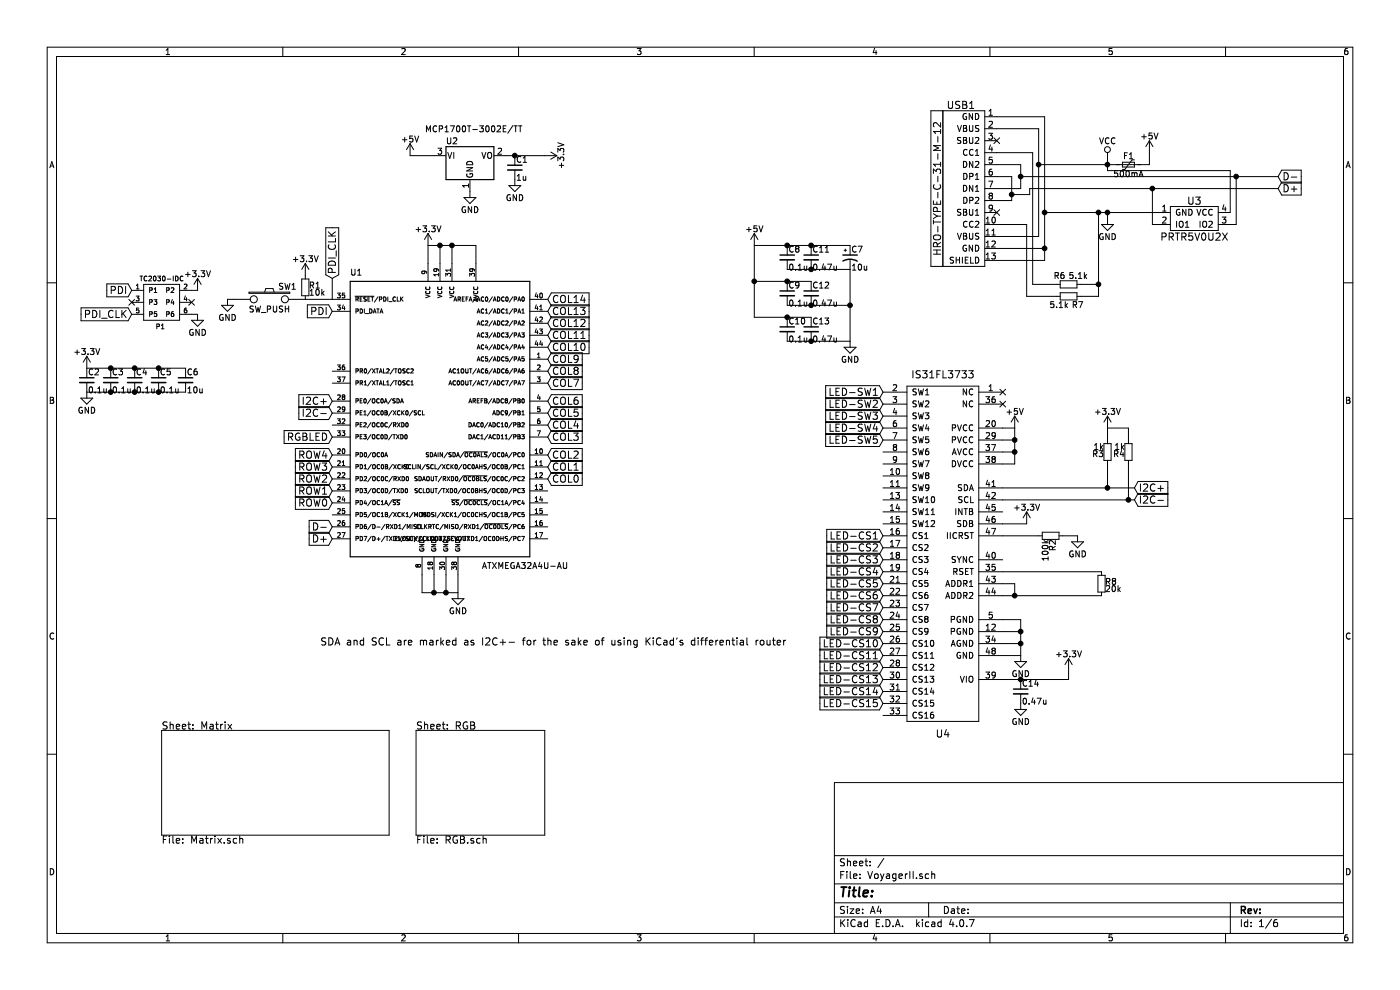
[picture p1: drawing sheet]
EESchema Schematic File Version 2
LIBS:power
LIBS:device
LIBS:switches
LIBS:relays
LIBS:motors
LIBS:transistors
LIBS:conn
LIBS:linear
LIBS:regul
LIBS:74xx
LIBS:cmos4000
LIBS:adc-dac
LIBS:memory
LIBS:xilinx
LIBS:microcontrollers
LIBS:dsp
LIBS:microchip
LIBS:analog_switches
LIBS:motorola
LIBS:texas
LIBS:intel
LIBS:audio
LIBS:interface
LIBS:digital-audio
LIBS:philips
LIBS:display
LIBS:cypress
LIBS:siliconi
LIBS:opto
LIBS:atmel
LIBS:contrib
LIBS:valves
LIBS:keyboard_parts
LIBS:mkl27z256vfm4
LIBS:Molex-0548190589
LIBS:MX_Alps_Hybrids
LIBS:ws2812b
LIBS:Tag-Connect
LIBS:ai03-locallib
LIBS:logic
LIBS:Type-C
LIBS:VoyagerII-cache
EELAYER 25 0
EELAYER END
$Descr A4 11693 8268
encoding utf-8
Sheet 1 6
Title ""
Date ""
Rev ""
Comp ""
Comment1 ""
Comment2 ""
Comment3 ""
Comment4 ""
$EndDescr
$Comp
L ATXMEGA32A4U-AU U1
U 1 1
P 3675 3500
F 0 "U1" H 2925 4700 50  0000 L BNN
F 1 "ATXMEGA32A4U-AU" H 4025 2250 50  0000 L BNN
F 2 "Housings_QFP:TQFP-44_10x10mm_Pitch0.8mm" H 3675 3500 50  0001 C CIN
F 3 "" H 3675 3500 50  0001 C CNN
	1    3675 3500
	1    0    0    -1  
$EndComp
$Comp
L Polyfuse_Small F1
U 1 1
P 9425 1375
F 0 "F1" V 9350 1375 50  0000 C CNN
F 1 "500mA" V 9500 1375 50  0000 C CNN
F 2 "Resistors_SMD:R_0805" H 9475 1175 50  0001 L CNN
F 3 "" H 9425 1375 50  0001 C CNN
	1    9425 1375
	0    1    1    0   
$EndComp
$Comp
L VCC #PWR01
U 1 1
P 9250 1325
F 0 "#PWR01" H 9250 1175 50  0001 C CNN
F 1 "VCC" H 9250 1475 50  0000 C CNN
F 2 "" H 9250 1325 50  0001 C CNN
F 3 "" H 9250 1325 50  0001 C CNN
	1    9250 1325
	1    0    0    -1  
$EndComp
$Comp
L +5V #PWR02
U 1 1
P 9600 1275
F 0 "#PWR02" H 9600 1125 50  0001 C CNN
F 1 "+5V" H 9600 1415 50  0000 C CNN
F 2 "" H 9600 1275 50  0001 C CNN
F 3 "" H 9600 1275 50  0001 C CNN
	1    9600 1275
	1    0    0    -1  
$EndComp
$Comp
L MCP1700-3002E_SOT23 U2
U 1 1
P 3925 1300
F 0 "U2" H 3775 1425 50  0000 C CNN
F 1 "MCP1700T-3002E/TT" H 3550 1525 50  0000 L CNN
F 2 "TO_SOT_Packages_SMD:SOT-23" H 3925 1525 50  0001 C CNN
F 3 "" H 3925 1300 50  0001 C CNN
	1    3925 1300
	1    0    0    -1  
$EndComp
$Comp
L +5V #PWR03
U 1 1
P 3425 1300
F 0 "#PWR03" H 3425 1150 50  0001 C CNN
F 1 "+5V" H 3425 1440 50  0000 C CNN
F 2 "" H 3425 1300 50  0001 C CNN
F 3 "" H 3425 1300 50  0001 C CNN
	1    3425 1300
	1    0    0    -1  
$EndComp
$Comp
L GND #PWR04
U 1 1
P 3925 1600
F 0 "#PWR04" H 3925 1350 50  0001 C CNN
F 1 "GND" H 3925 1450 50  0000 C CNN
F 2 "" H 3925 1600 50  0001 C CNN
F 3 "" H 3925 1600 50  0001 C CNN
	1    3925 1600
	1    0    0    -1  
$EndComp
$Comp
L C_Small C1
U 1 1
P 4300 1400
F 0 "C1" H 4310 1470 50  0000 L CNN
F 1 "1u" H 4310 1320 50  0000 L CNN
F 2 "Capacitors_SMD:C_0603" H 4300 1400 50  0001 C CNN
F 3 "" H 4300 1400 50  0001 C CNN
	1    4300 1400
	1    0    0    -1  
$EndComp
$Comp
L GND #PWR05
U 1 1
P 4300 1500
F 0 "#PWR05" H 4300 1250 50  0001 C CNN
F 1 "GND" H 4300 1350 50  0000 C CNN
F 2 "" H 4300 1500 50  0001 C CNN
F 3 "" H 4300 1500 50  0001 C CNN
	1    4300 1500
	1    0    0    -1  
$EndComp
$Comp
L +3.3V #PWR06
U 1 1
P 2550 2300
F 0 "#PWR06" H 2550 2150 50  0001 C CNN
F 1 "+3.3V" H 2550 2440 50  0000 C CNN
F 2 "" H 2550 2300 50  0000 C CNN
F 3 "" H 2550 2300 50  0000 C CNN
	1    2550 2300
	1    0    0    -1  
$EndComp
$Comp
L SW_PUSH SW1
U 1 1
P 2250 2500
F 0 "SW1" H 2400 2610 50  0000 C CNN
F 1 "SW_PUSH" H 2250 2420 50  0000 C CNN
F 2 "Molex-0548190589:PushButton_6x6mm_TH" H 2250 2500 50  0001 C CNN
F 3 "" H 2250 2500 50  0000 C CNN
	1    2250 2500
	1    0    0    -1  
$EndComp
$Comp
L GND #PWR07
U 1 1
P 1900 2500
F 0 "#PWR07" H 1900 2250 50  0001 C CNN
F 1 "GND" H 1900 2350 50  0000 C CNN
F 2 "" H 1900 2500 50  0000 C CNN
F 3 "" H 1900 2500 50  0000 C CNN
	1    1900 2500
	1    0    0    -1  
$EndComp
Text GLabel 2775 4400 0    60   Input ~ 0
D-
Text GLabel 2775 4500 0    60   Input ~ 0
D+
$Comp
L TC2030-IDC P1
U 1 1
P 1350 2525
F 0 "P1" H 1300 2325 40  0000 L CNN
F 1 "TC2030-IDC" H 1350 2725 40  0000 C CNN
F 2 "Tag-Connect:TC2030-NL_SMALL_AND_IDC_PDI" H 1350 2525 60  0001 C CNN
F 3 "" H 1350 2525 60  0000 C CNN
	1    1350 2525
	1    0    0    -1  
$EndComp
Text GLabel 1100 2425 0    60   Input ~ 0
PDI
Text GLabel 1100 2625 0    60   Input ~ 0
PDI_CLK
$Comp
L GND #PWR08
U 1 1
P 1650 2625
F 0 "#PWR08" H 1650 2375 50  0001 C CNN
F 1 "GND" H 1650 2475 50  0000 C CNN
F 2 "" H 1650 2625 50  0000 C CNN
F 3 "" H 1650 2625 50  0000 C CNN
	1    1650 2625
	1    0    0    -1  
$EndComp
Text GLabel 2775 2325 1    60   Input ~ 0
PDI_CLK
Text GLabel 2775 2600 0    60   Input ~ 0
PDI
$Comp
L +3.3V #PWR09
U 1 1
P 3575 2050
F 0 "#PWR09" H 3575 1900 50  0001 C CNN
F 1 "+3.3V" H 3575 2190 50  0000 C CNN
F 2 "" H 3575 2050 50  0000 C CNN
F 3 "" H 3575 2050 50  0000 C CNN
	1    3575 2050
	1    0    0    -1  
$EndComp
$Comp
L GND #PWR010
U 1 1
P 3825 4950
F 0 "#PWR010" H 3825 4700 50  0001 C CNN
F 1 "GND" H 3825 4800 50  0000 C CNN
F 2 "" H 3825 4950 50  0000 C CNN
F 3 "" H 3825 4950 50  0000 C CNN
	1    3825 4950
	1    0    0    -1  
$EndComp
$Comp
L C_Small C2
U 1 1
P 725 3175
F 0 "C2" H 735 3245 50  0000 L CNN
F 1 "0.1u" H 735 3095 50  0000 L CNN
F 2 "Capacitors_SMD:C_0603" H 725 3175 50  0001 C CNN
F 3 "" H 725 3175 50  0000 C CNN
	1    725  3175
	1    0    0    -1  
$EndComp
$Comp
L C_Small C4
U 1 1
P 1125 3175
F 0 "C4" H 1135 3245 50  0000 L CNN
F 1 "0.1u" H 1135 3095 50  0000 L CNN
F 2 "Capacitors_SMD:C_0603" H 1125 3175 50  0001 C CNN
F 3 "" H 1125 3175 50  0000 C CNN
	1    1125 3175
	1    0    0    -1  
$EndComp
$Comp
L C_Small C5
U 1 1
P 1325 3175
F 0 "C5" H 1335 3245 50  0000 L CNN
F 1 "0.1u" H 1335 3095 50  0000 L CNN
F 2 "Capacitors_SMD:C_0603" H 1325 3175 50  0001 C CNN
F 3 "" H 1325 3175 50  0000 C CNN
	1    1325 3175
	1    0    0    -1  
$EndComp
$Comp
L C_Small C3
U 1 1
P 925 3175
F 0 "C3" H 935 3245 50  0000 L CNN
F 1 "0.1u" H 935 3095 50  0000 L CNN
F 2 "Capacitors_SMD:C_0603" H 925 3175 50  0001 C CNN
F 3 "" H 925 3175 50  0000 C CNN
	1    925  3175
	1    0    0    -1  
$EndComp
$Comp
L C_Small C6
U 1 1
P 1550 3175
F 0 "C6" H 1560 3245 50  0000 L CNN
F 1 "10u" H 1560 3095 50  0000 L CNN
F 2 "Capacitors_SMD:C_0603" H 1550 3175 50  0001 C CNN
F 3 "" H 1550 3175 50  0000 C CNN
	1    1550 3175
	1    0    0    -1  
$EndComp
$Comp
L +3.3V #PWR011
U 1 1
P 725 3075
F 0 "#PWR011" H 725 2925 50  0001 C CNN
F 1 "+3.3V" H 725 3215 50  0000 C CNN
F 2 "" H 725 3075 50  0000 C CNN
F 3 "" H 725 3075 50  0000 C CNN
	1    725  3075
	1    0    0    -1  
$EndComp
$Comp
L GND #PWR012
U 1 1
P 725 3275
F 0 "#PWR012" H 725 3025 50  0001 C CNN
F 1 "GND" H 725 3125 50  0000 C CNN
F 2 "" H 725 3275 50  0000 C CNN
F 3 "" H 725 3275 50  0000 C CNN
	1    725  3275
	1    0    0    -1  
$EndComp
$Comp
L R_Small R1
U 1 1
P 2550 2400
F 0 "R1" H 2580 2420 50  0000 L CNN
F 1 "10k" H 2580 2360 50  0000 L CNN
F 2 "Resistors_SMD:R_0603" H 2550 2400 50  0001 C CNN
F 3 "" H 2550 2400 50  0000 C CNN
	1    2550 2400
	1    0    0    -1  
$EndComp
$Comp
L +3.3V #PWR013
U 1 1
P 1650 2425
F 0 "#PWR013" H 1650 2275 50  0001 C CNN
F 1 "+3.3V" H 1650 2565 50  0000 C CNN
F 2 "" H 1650 2425 50  0001 C CNN
F 3 "" H 1650 2425 50  0001 C CNN
	1    1650 2425
	1    0    0    -1  
$EndComp
Text GLabel 2775 4200 0    60   Input ~ 0
ROW0
Text GLabel 2775 4100 0    60   Input ~ 0
ROW1
Text GLabel 2775 3800 0    60   Input ~ 0
ROW4
Text GLabel 2775 3900 0    60   Input ~ 0
ROW3
Text GLabel 2775 4000 0    60   Input ~ 0
ROW2
Text GLabel 4575 4000 2    60   Input ~ 0
COL0
Text GLabel 4575 3900 2    60   Input ~ 0
COL1
Text GLabel 4575 3800 2    60   Input ~ 0
COL2
Text GLabel 4575 3650 2    60   Input ~ 0
COL3
Text GLabel 4575 3550 2    60   Input ~ 0
COL4
Text GLabel 4575 3450 2    60   Input ~ 0
COL5
Text GLabel 4575 3350 2    60   Input ~ 0
COL6
Text GLabel 4575 3200 2    60   Input ~ 0
COL7
Text GLabel 4575 3100 2    60   Input ~ 0
COL8
Text GLabel 4575 3000 2    60   Input ~ 0
COL9
Text GLabel 4575 2900 2    60   Input ~ 0
COL10
Text GLabel 4575 2800 2    60   Input ~ 0
COL11
Text GLabel 4575 2700 2    60   Input ~ 0
COL12
Text GLabel 4575 2600 2    60   Input ~ 0
COL13
Text GLabel 4575 2500 2    60   Input ~ 0
COL14
$Sheet
S 1350 6100 1900 875 
U 5A6412FB
F0 "Matrix" 60
F1 "Matrix.sch" 60
$EndSheet
Text GLabel 2775 3350 0    60   Input ~ 0
I2C+
Text GLabel 2775 3450 0    60   Input ~ 0
I2C-
$Comp
L C_Small C8
U 1 1
P 6575 2150
F 0 "C8" H 6585 2220 50  0000 L CNN
F 1 "0.1u" H 6585 2070 50  0000 L CNN
F 2 "Capacitors_SMD:C_0603" H 6575 2150 50  0001 C CNN
F 3 "" H 6575 2150 50  0001 C CNN
	1    6575 2150
	1    0    0    -1  
$EndComp
$Comp
L CP1_Small C7
U 1 1
P 7100 2150
F 0 "C7" H 7110 2220 50  0000 L CNN
F 1 "10u" H 7110 2070 50  0000 L CNN
F 2 "Capacitors_SMD:C_0603" H 7100 2150 50  0001 C CNN
F 3 "" H 7100 2150 50  0001 C CNN
	1    7100 2150
	1    0    0    -1  
$EndComp
$Comp
L R_Small R3
U 1 1
P 9250 3775
F 0 "R3" H 9280 3795 50  0000 L CNN
F 1 "1k" H 9280 3735 50  0000 L CNN
F 2 "Resistors_SMD:R_0603" H 9250 3775 50  0001 C CNN
F 3 "" H 9250 3775 50  0001 C CNN
	1    9250 3775
	-1   0    0    1   
$EndComp
$Comp
L R_Small R4
U 1 1
P 9425 3775
F 0 "R4" H 9455 3795 50  0000 L CNN
F 1 "1k" H 9455 3735 50  0000 L CNN
F 2 "Resistors_SMD:R_0603" H 9425 3775 50  0001 C CNN
F 3 "" H 9425 3775 50  0001 C CNN
	1    9425 3775
	-1   0    0    1   
$EndComp
Text GLabel 10675 1475 2    60   Input ~ 0
D-
Text GLabel 10675 1575 2    60   Input ~ 0
D+
$Sheet
S 3475 6100 1075 875 
U 5A6B38C8
F0 "RGB" 60
F1 "RGB.sch" 60
$EndSheet
$Comp
L +3.3V #PWR014
U 1 1
P 9250 3575
F 0 "#PWR014" H 9250 3425 50  0001 C CNN
F 1 "+3.3V" H 9250 3715 50  0000 C CNN
F 2 "" H 9250 3575 50  0001 C CNN
F 3 "" H 9250 3575 50  0001 C CNN
	1    9250 3575
	1    0    0    -1  
$EndComp
Text GLabel 2775 3650 0    60   Input ~ 0
RGBLED
$Comp
L PRTR5V0U2X U3
U 1 1
P 9975 1825
F 0 "U3" H 9975 1975 60  0000 C CNN
F 1 "PRTR5V0U2X" H 9975 1675 60  0000 C CNN
F 2 "locallib:SOT143B" H 9975 1825 60  0001 C CNN
F 3 "" H 9975 1825 60  0001 C CNN
	1    9975 1825
	1    0    0    -1  
$EndComp
$Comp
L GND #PWR015
U 1 1
P 9250 1825
F 0 "#PWR015" H 9250 1575 50  0001 C CNN
F 1 "GND" H 9250 1675 50  0000 C CNN
F 2 "" H 9250 1825 50  0001 C CNN
F 3 "" H 9250 1825 50  0001 C CNN
	1    9250 1825
	1    0    0    -1  
$EndComp
$Comp
L HRO-TYPE-C-31-M-12 USB1
U 1 1
P 8225 1525
F 0 "USB1" H 8025 2175 60  0000 C CNN
F 1 "HRO-TYPE-C-31-M-12" V 7825 1475 60  0000 C CNN
F 2 "Type-C:HRO-TYPE-C-31-M-12-HandSoldering" H 8225 1525 60  0001 C CNN
F 3 "" H 8225 1525 60  0001 C CNN
	1    8225 1525
	1    0    0    -1  
$EndComp
$Comp
L R_Small R6
U 1 1
P 8925 2375
F 0 "R6" V 8850 2250 50  0000 L CNN
F 1 "5.1k" V 8850 2375 50  0000 L CNN
F 2 "Resistors_SMD:R_0603" H 8925 2375 50  0001 C CNN
F 3 "" H 8925 2375 50  0001 C CNN
	1    8925 2375
	0    1    1    0   
$EndComp
$Comp
L R_Small R7
U 1 1
P 8925 2475
F 0 "R7" V 8850 2350 50  0000 L CNN
F 1 "5.1k" V 8850 2475 50  0000 L CNN
F 2 "Resistors_SMD:R_0603" H 8925 2475 50  0001 C CNN
F 3 "" H 8925 2475 50  0001 C CNN
	1    8925 2475
	0    -1   -1   0   
$EndComp
NoConn ~ 8325 1775
NoConn ~ 8325 1175
$Comp
L +3.3V #PWR016
U 1 1
P 4550 1300
F 0 "#PWR016" H 4550 1150 50  0001 C CNN
F 1 "+3.3V" H 4550 1440 50  0000 C CNN
F 2 "" H 4550 1300 50  0001 C CNN
F 3 "" H 4550 1300 50  0001 C CNN
	1    4550 1300
	0    1    1    0   
$EndComp
Text GLabel 9475 4075 2    60   Input ~ 0
I2C+
Wire Wire Line
	8375 4175 9475 4175
Wire Wire Line
	8375 4075 9475 4075
Wire Wire Line
	4225 1300 4550 1300
Connection ~ 9175 2375
Wire Wire Line
	9175 2475 9025 2475
Connection ~ 9175 1775
Wire Wire Line
	9175 1775 9175 2475
Wire Wire Line
	9025 2375 9175 2375
Wire Wire Line
	8575 2475 8825 2475
Wire Wire Line
	8575 1875 8575 2475
Wire Wire Line
	8325 1875 8575 1875
Wire Wire Line
	8625 2375 8825 2375
Wire Wire Line
	8625 1275 8625 2375
Wire Wire Line
	8325 1275 8625 1275
Connection ~ 8725 2075
Wire Wire Line
	8725 2175 8325 2175
Connection ~ 8450 1625
Wire Wire Line
	8600 1625 8450 1625
Wire Wire Line
	8600 1575 8600 1625
Connection ~ 8525 1475
Wire Wire Line
	8450 1675 8325 1675
Wire Wire Line
	8450 1475 8450 1675
Wire Wire Line
	8325 1475 8450 1475
Wire Wire Line
	8525 1575 8325 1575
Wire Wire Line
	8525 1375 8525 1575
Wire Wire Line
	8325 1375 8525 1375
Connection ~ 8725 1775
Connection ~ 8675 1375
Wire Wire Line
	8725 975  8325 975 
Wire Wire Line
	8725 975  8725 2175
Wire Wire Line
	8325 2075 8725 2075
Wire Wire Line
	8675 1975 8325 1975
Wire Wire Line
	8675 1075 8675 1975
Wire Wire Line
	8325 1075 8675 1075
Wire Wire Line
	10275 1875 10325 1875
Wire Wire Line
	9625 1875 9675 1875
Wire Wire Line
	9600 1375 9525 1375
Wire Wire Line
	10275 1425 9250 1425
Wire Wire Line
	10275 1775 10275 1425
Connection ~ 9250 1775
Wire Wire Line
	9250 1825 9250 1775
Wire Wire Line
	8725 1775 9675 1775
Connection ~ 10325 1475
Wire Wire Line
	10325 1875 10325 1475
Connection ~ 9625 1575
Wire Wire Line
	9625 1875 9625 1575
Wire Wire Line
	1900 2500 1950 2500
Connection ~ 9250 1375
Wire Wire Line
	8675 1375 9325 1375
Wire Wire Line
	9250 1425 9250 1325
Wire Wire Line
	9600 1375 9600 1275
Wire Wire Line
	8525 1475 10675 1475
Wire Wire Line
	8600 1575 10675 1575
Wire Wire Line
	1650 2425 1600 2425
Wire Wire Line
	1650 2625 1600 2625
Wire Wire Line
	3425 1300 3625 1300
Connection ~ 1325 3075
Connection ~ 1125 3075
Connection ~ 925  3075
Wire Wire Line
	725  3075 1550 3075
Connection ~ 925  3275
Connection ~ 1125 3275
Connection ~ 1325 3275
Wire Wire Line
	725  3275 1550 3275
Connection ~ 3625 4950
Wire Wire Line
	3525 4950 3525 4800
Connection ~ 3725 4950
Wire Wire Line
	3625 4950 3625 4800
Wire Wire Line
	3725 4950 3725 4800
Wire Wire Line
	3525 4950 3825 4950
Wire Wire Line
	3825 4950 3825 4800
Connection ~ 3775 2050
Wire Wire Line
	3975 2050 3975 2200
Connection ~ 3675 2050
Wire Wire Line
	3775 2050 3775 2200
Wire Wire Line
	3675 2050 3675 2200
Wire Wire Line
	3575 2050 3975 2050
Wire Wire Line
	3575 2200 3575 2050
Wire Wire Line
	2775 2500 2775 2325
Wire Wire Line
	2550 2500 2775 2500
Connection ~ 4300 1300
Text GLabel 9475 4175 2    60   Input ~ 0
I2C-
Wire Wire Line
	9425 3875 9425 4175
Connection ~ 9425 4175
Wire Wire Line
	9250 3875 9250 4075
Connection ~ 9250 4075
Wire Wire Line
	9250 3675 9250 3575
Wire Wire Line
	9250 3575 9425 3575
Wire Wire Line
	9425 3575 9425 3675
$Comp
L C_Small C11
U 1 1
P 6775 2150
F 0 "C11" H 6785 2220 50  0000 L CNN
F 1 "0.47u" H 6785 2070 50  0000 L CNN
F 2 "Capacitors_SMD:C_0603" H 6775 2150 50  0001 C CNN
F 3 "" H 6775 2150 50  0001 C CNN
	1    6775 2150
	1    0    0    -1  
$EndComp
$Comp
L C_Small C9
U 1 1
P 6575 2450
F 0 "C9" H 6585 2520 50  0000 L CNN
F 1 "0.1u" H 6585 2370 50  0000 L CNN
F 2 "Capacitors_SMD:C_0603" H 6575 2450 50  0001 C CNN
F 3 "" H 6575 2450 50  0001 C CNN
	1    6575 2450
	1    0    0    -1  
$EndComp
$Comp
L C_Small C12
U 1 1
P 6775 2450
F 0 "C12" H 6785 2520 50  0000 L CNN
F 1 "0.47u" H 6785 2370 50  0000 L CNN
F 2 "Capacitors_SMD:C_0603" H 6775 2450 50  0001 C CNN
F 3 "" H 6775 2450 50  0001 C CNN
	1    6775 2450
	1    0    0    -1  
$EndComp
$Comp
L C_Small C10
U 1 1
P 6575 2750
F 0 "C10" H 6585 2820 50  0000 L CNN
F 1 "0.1u" H 6585 2670 50  0000 L CNN
F 2 "Capacitors_SMD:C_0603" H 6575 2750 50  0001 C CNN
F 3 "" H 6575 2750 50  0001 C CNN
	1    6575 2750
	1    0    0    -1  
$EndComp
$Comp
L C_Small C13
U 1 1
P 6775 2750
F 0 "C13" H 6785 2820 50  0000 L CNN
F 1 "0.47u" H 6785 2670 50  0000 L CNN
F 2 "Capacitors_SMD:C_0603" H 6775 2750 50  0001 C CNN
F 3 "" H 6775 2750 50  0001 C CNN
	1    6775 2750
	1    0    0    -1  
$EndComp
Wire Wire Line
	6300 2650 6775 2650
Wire Wire Line
	6300 2050 6300 2650
Wire Wire Line
	6300 2350 6775 2350
Connection ~ 6575 2650
Connection ~ 6575 2350
Wire Wire Line
	6300 2050 7100 2050
Connection ~ 6300 2350
Connection ~ 6575 2050
$Comp
L +5V #PWR017
U 1 1
P 6300 2050
F 0 "#PWR017" H 6300 1900 50  0001 C CNN
F 1 "+5V" H 6300 2190 50  0000 C CNN
F 2 "" H 6300 2050 50  0001 C CNN
F 3 "" H 6300 2050 50  0001 C CNN
	1    6300 2050
	1    0    0    -1  
$EndComp
Wire Wire Line
	6575 2250 7100 2250
Wire Wire Line
	7100 2250 7100 2850
Wire Wire Line
	7100 2550 6575 2550
Connection ~ 6775 2250
Connection ~ 6775 2550
Wire Wire Line
	7100 2850 6575 2850
Connection ~ 7100 2550
Connection ~ 6775 2850
$Comp
L GND #PWR018
U 1 1
P 7100 2850
F 0 "#PWR018" H 7100 2600 50  0001 C CNN
F 1 "GND" H 7100 2700 50  0000 C CNN
F 2 "" H 7100 2850 50  0001 C CNN
F 3 "" H 7100 2850 50  0001 C CNN
	1    7100 2850
	1    0    0    -1  
$EndComp
Connection ~ 6775 2050
$Comp
L IS31FL3733 U4
U 1 1
P 7875 4475
F 0 "U4" H 7875 2825 60  0000 C CNN
F 1 "IS31FL3733" H 7875 5825 60  0000 C CNN
F 2 "Housings_DFN_QFN:QFN-48-1EP_6x6mm_Pitch0.4mm" H 7875 4775 60  0001 C CNN
F 3 "" H 7875 4775 60  0001 C CNN
	1    7875 4475
	1    0    0    -1  
$EndComp
Wire Wire Line
	8475 3875 8375 3875
Wire Wire Line
	8475 3575 8475 3875
Wire Wire Line
	8475 3775 8375 3775
Wire Wire Line
	8375 3675 8475 3675
Connection ~ 8475 3775
Wire Wire Line
	8375 3575 8475 3575
Connection ~ 8475 3675
$Comp
L +5V #PWR019
U 1 1
P 8475 3575
F 0 "#PWR019" H 8475 3425 50  0001 C CNN
F 1 "+5V" H 8475 3715 50  0000 C CNN
F 2 "" H 8475 3575 50  0001 C CNN
F 3 "" H 8475 3575 50  0001 C CNN
	1    8475 3575
	1    0    0    -1  
$EndComp
$Comp
L C_Small C14
U 1 1
P 8525 5775
F 0 "C14" H 8535 5845 50  0000 L CNN
F 1 "0.47u" H 8535 5695 50  0000 L CNN
F 2 "Capacitors_SMD:C_0603" H 8525 5775 50  0001 C CNN
F 3 "" H 8525 5775 50  0001 C CNN
	1    8525 5775
	1    0    0    -1  
$EndComp
Wire Wire Line
	8375 5675 8925 5675
$Comp
L GND #PWR020
U 1 1
P 8525 5875
F 0 "#PWR020" H 8525 5625 50  0001 C CNN
F 1 "GND" H 8525 5725 50  0000 C CNN
F 2 "" H 8525 5875 50  0001 C CNN
F 3 "" H 8525 5875 50  0001 C CNN
	1    8525 5875
	1    0    0    -1  
$EndComp
Wire Wire Line
	8925 5675 8925 5600
Connection ~ 8525 5675
$Comp
L +3.3V #PWR021
U 1 1
P 8925 5600
F 0 "#PWR021" H 8925 5450 50  0001 C CNN
F 1 "+3.3V" H 8925 5740 50  0000 C CNN
F 2 "" H 8925 5600 50  0001 C CNN
F 3 "" H 8925 5600 50  0001 C CNN
	1    8925 5600
	1    0    0    -1  
$EndComp
Wire Wire Line
	8375 5175 8525 5175
Wire Wire Line
	8525 5175 8525 5475
Wire Wire Line
	8525 5275 8375 5275
Wire Wire Line
	8525 5375 8375 5375
Connection ~ 8525 5275
Wire Wire Line
	8525 5475 8375 5475
Connection ~ 8525 5375
$Comp
L GND #PWR022
U 1 1
P 8525 5475
F 0 "#PWR022" H 8525 5225 50  0001 C CNN
F 1 "GND" H 8525 5325 50  0000 C CNN
F 2 "" H 8525 5475 50  0001 C CNN
F 3 "" H 8525 5475 50  0001 C CNN
	1    8525 5475
	1    0    0    -1  
$EndComp
$Comp
L R_Small R8
U 1 1
P 9200 4875
F 0 "R8" H 9230 4895 50  0000 L CNN
F 1 "20k" H 9230 4835 50  0000 L CNN
F 2 "Resistors_SMD:R_0603" H 9200 4875 50  0001 C CNN
F 3 "" H 9200 4875 50  0001 C CNN
	1    9200 4875
	1    0    0    -1  
$EndComp
Wire Wire Line
	8375 4875 8475 4875
Wire Wire Line
	8475 4875 8475 4975
Wire Wire Line
	8375 4975 9200 4975
Connection ~ 8475 4975
Wire Wire Line
	8375 4775 9200 4775
$Comp
L R_Small R2
U 1 1
P 8775 4475
F 0 "R2" H 8805 4495 50  0000 L CNN
F 1 "100k" H 8805 4435 50  0000 L CNN
F 2 "Resistors_SMD:R_0603" H 8775 4475 50  0001 C CNN
F 3 "" H 8775 4475 50  0001 C CNN
	1    8775 4475
	0    1    1    0   
$EndComp
Wire Wire Line
	8675 4475 8375 4475
$Comp
L GND #PWR023
U 1 1
P 9000 4475
F 0 "#PWR023" H 9000 4225 50  0001 C CNN
F 1 "GND" H 9000 4325 50  0000 C CNN
F 2 "" H 9000 4475 50  0001 C CNN
F 3 "" H 9000 4475 50  0001 C CNN
	1    9000 4475
	1    0    0    -1  
$EndComp
Wire Wire Line
	9000 4475 8875 4475
NoConn ~ 8375 3275
NoConn ~ 8375 3375
Text GLabel 7375 4475 0    60   Input ~ 0
LED-CS1
Text GLabel 7375 4575 0    60   Input ~ 0
LED-CS2
Text GLabel 7375 4675 0    60   Input ~ 0
LED-CS3
Text GLabel 7375 4775 0    60   Input ~ 0
LED-CS4
Text GLabel 7375 4875 0    60   Input ~ 0
LED-CS5
Text GLabel 7375 4975 0    60   Input ~ 0
LED-CS6
Text GLabel 7375 5075 0    60   Input ~ 0
LED-CS7
Text GLabel 7375 5175 0    60   Input ~ 0
LED-CS8
Text GLabel 7375 5275 0    60   Input ~ 0
LED-CS9
Text GLabel 7375 5375 0    60   Input ~ 0
LED-CS10
Text GLabel 7375 5475 0    60   Input ~ 0
LED-CS11
Text GLabel 7375 5575 0    60   Input ~ 0
LED-CS12
Text GLabel 7375 5675 0    60   Input ~ 0
LED-CS13
Text GLabel 7375 5775 0    60   Input ~ 0
LED-CS14
Text GLabel 7375 5875 0    60   Input ~ 0
LED-CS15
Text GLabel 7375 3275 0    60   Input ~ 0
LED-SW1
Text GLabel 7375 3375 0    60   Input ~ 0
LED-SW2
Text GLabel 7375 3475 0    60   Input ~ 0
LED-SW3
Text GLabel 7375 3575 0    60   Input ~ 0
LED-SW4
Text GLabel 7375 3675 0    60   Input ~ 0
LED-SW5
Text Notes 2675 5400 0    60   ~ 0
SDA and SCL are marked as I2C+- for the sake of using KiCad's differential router
$Comp
L +3.3V #PWR?
U 1 1
P 8575 4375
F 0 "#PWR?" H 8575 4225 50  0001 C CNN
F 1 "+3.3V" H 8575 4515 50  0000 C CNN
F 2 "" H 8575 4375 50  0001 C CNN
F 3 "" H 8575 4375 50  0001 C CNN
	1    8575 4375
	1    0    0    -1  
$EndComp
Wire Wire Line
	8575 4375 8375 4375
NoConn ~ 1100 2525
NoConn ~ 1600 2525
$EndSCHEMATC
